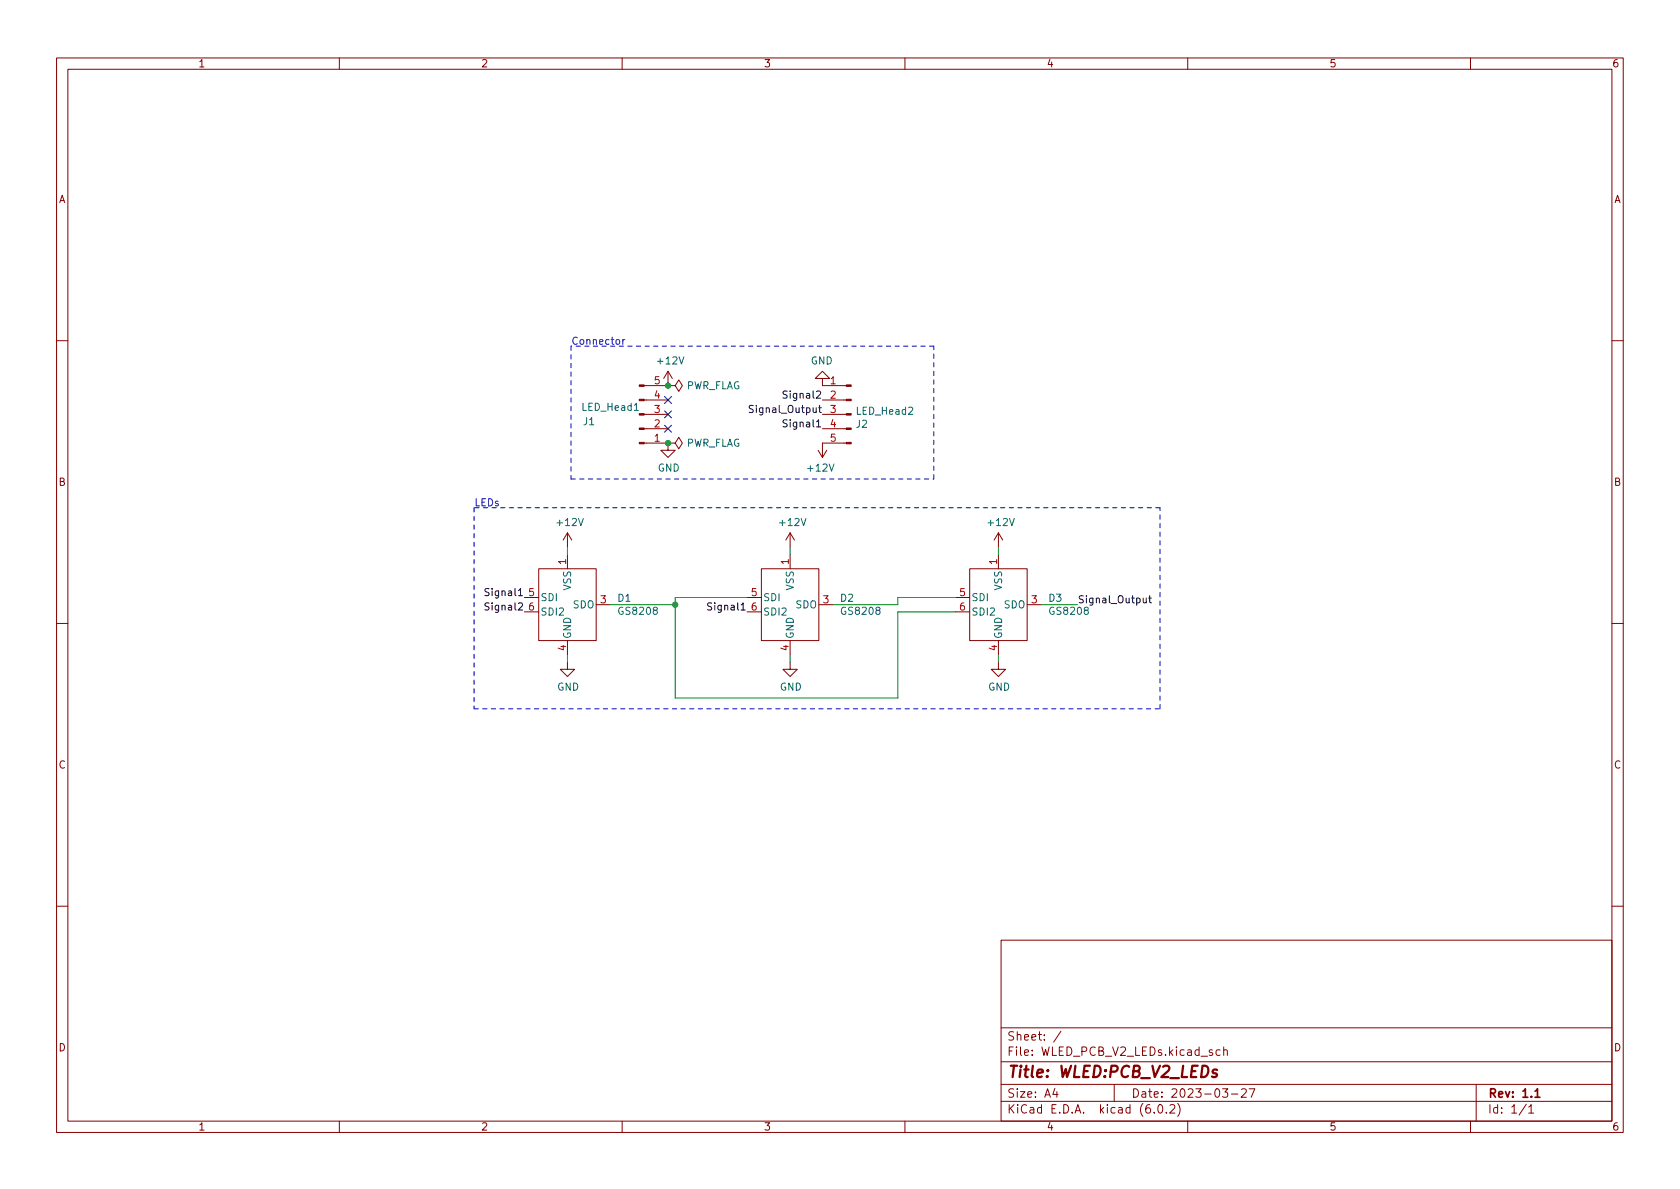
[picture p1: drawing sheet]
<svg xmlns="http://www.w3.org/2000/svg" width="297mm" height="210mm" viewBox="0 0 297 210" stroke-linecap="round" stroke-linejoin="round" font-family="sans-serif">
<g fill="none" stroke="#840000" stroke-width=".18">
<path d="M10 10.2h277v190.1h-277zM12 12.2h273v186.1h-273zM60 10.2v2M110 10.2v2M160 10.2v2M210 10.2v2M260 10.2v2M10 60.2h2M113.9 68.2h4.2M113.9 70.7h4.2M113.9 73.3h4.2M113.9 75.8h4.2"/>
<path d="M113.9 78.4h4.2M118.1 78.4h1.3l.6-1.1 .6 1.1-.6 1-.6-1M118.1 78.4h.1M118.1 68.2h1.3l.6-1 .6 1-.6 1-.6-1M118.1 68.2h.1M118.1 78.4v1.2h1.3l-1.3 1.3-1.3-1.3h1.3M118.1 65.7l-.8 1.2M118.1 65.7v2.5M118.1 65.7l.8 1.2M144.7 79.6l.7 1.3M145.4 66.9h1.3l-1.3-1.2-1.3 1.2h1.3v1.3h4.2M145.4 70.7h4.2"/>
<path d="M145.4 73.3h4.2M145.4 75.8h4.2M146.2 79.6l-.8 1.3M149.6 78.4h-4.2v2.5M285 60.2h2M100.3 94.2l-.7 1.3M100.3 94.2v2.6M100.3 98v2.6M100.3 94.2l.8 1.3M139.7 94.2l-.8 1.3M139.7 94.2v2.6M139.7 98v2.6"/>
<path d="M139.7 94.2l.8 1.3M176.5 94.2v2.6M176.5 98v2.6M176.5 94.2l-.7 1.3M176.5 94.2l.8 1.3M10 110.2h2M92.7 105.7h2.5M92.7 108.2h2.5M95.2 100.6h10.2v12.7h-10.2zM100.3 117.1v1.3h1.3l-1.3 1.2-1.2-1.2h1.2M100.3 113.3v2.5M105.4 106.9h2.5"/>
<path d="M132.1 105.7h2.5M132.1 108.2h2.5M134.6 100.6h10.2v12.7h-10.2zM139.7 117.1v1.3h1.3l-1.3 1.2-1.3-1.2h1.3M139.7 113.3v2.5M144.8 106.9h2.5M168.9 105.7h2.5M168.9 108.2h2.5M171.4 100.6h10.2v12.7h-10.2zM176.5 117.1v1.3h1.3l-1.3 1.2-1.2-1.2h1.2M176.5 113.3v2.5M181.6 106.9h2.5"/>
<path d="M285 110.2h2M10 160.2h2M177 166.3h108v32h-108zM285 160.2h2M60 198.3v2M110 198.3v2M160 198.3v2M177 194.8h108M177 191.8h108M177 187.8h108M177 181.8h108M186.5 192.5l-.4 1h1"/>
<path d="M186.9 193v1M187.6 182.4l-1.3 1.9M197 191.8v3M204.1 196.7v.1M204.9 195.4l.2-.1a.81 .81 0 0 1 .6 .7 .81 .81 0 0 1-.3 .8h-.2a.81 .81 0 0 1-.6-.6 .81 .81 0 0 1 .3-.8zM206.2 196.7v.1M206.9 195.5l.5-.2 .2 .2 .1 .3-.9 1h.9M208.2 195.1a1.72 1.72 0 0 1 0 2.3M210 198.3v2M215.7 185.7l-.4-.1-.3 .3v.4l.1 .3h.6M216.1 192.5h1l-.5 .6 .4 .1v.7l-.2 .1h-.4l-.3-.1M216.4 185.8l.2-.2 .3 .1 .1 .9"/>
<path d="M216.4 185.1v1.5M217.7 193.5h1.2M219.5 192.7l.6-.2 .2 .2 .1 .3-1 1h1M220.9 192.5h1l-.7 1.5M260 198.3v2M261 191.8v6.5M269.9 195.3l-1.3 1.9M270.3 195.8l.4-.5v1.5M270.3 196.8h.9"/>
</g>
<path d="M271.4 193l.4-.5v1.5M271.4 194h.9" fill="none" stroke="#840000" stroke-width=".3"/>
<path d="M215.2 189.2a.49 .49 0 0 0-.8 .3l.1 .2 .6 .2 .1 .2-.2 .3-.2 .1-.5-.1" fill="none" stroke="#840000" stroke-width=".4"/>
<g fill="#840000" stroke="#840000" stroke-width=".18">
<path d="M113 68.1h.9v.2h-.9z"/>
<path d="M113 70.6h.9v.3h-.9z"/>
<path d="M113 73.1h.9v.3h-.9z"/>
<path d="M113 75.7h.9v.2h-.9z"/>
<path d="M113 78.2h.9v.3h-.9z"/>
<path d="M149.6 78.2h.9v.3h-.9z"/>
<path d="M149.6 75.7h.9v.2h-.9z"/>
<path d="M149.6 73.1h.9v.3h-.9z"/>
<path d="M149.6 70.6h.9v.3h-.9z"/>
<path d="M149.6 68.1h.9v.2h-.9z"/>
</g>
<path d="M133.2 71.7h-.5l-.2 .2 .1 .3 .5 .3v.3l-.2 .2-.4-.1M139.2 69.2l-.5-.1-.3 .3 .2 .3 .5 .2v.4l-.2 .1h-.5M139.2 74.3l-.5-.1-.3 .3 .2 .3 .5 .2v.4l-.2 .1-.5-.1M144.7 72.1h.5M144.9 71.7v1.1l.3 .2M86.5 106.7l-.5-.1-.3 .2 .2 .4 .5 .2v.4l-.2 .1-.5-.1M86.5 104.1h-.5l-.3 .2 .2 .3 .5 .3v.3l-.2 .1h-.5M125.8 106.7l-.4-.1-.3 .2 .1 .4 .6 .2v.4l-.2 .1-.5-.1M202.1 105.8l.1 .7 .3 .1 .2-.1M202.7 105.8v.8M203.1 105.8h.5M203.3 105.3v1.1l.3 .2" fill="none" stroke="#0f0f0f" stroke-width=".18"/>
<path d="M110.1 60v.9M110.5 60l-.4 .3" fill="none" stroke="#0000c2" stroke-width=".18"/>
<path d="M101 61.2v23.5M165.1 61.2h-64.1M83.8 89.8v35.5M101 84.7h64.1M165.1 84.7v-23.5M205.1 89.8h-121.3M83.8 125.3h121.3M205.1 125.3v-35.5" fill="none" stroke="#0000c2" stroke-width=".18" stroke-dasharray=".8 .8"/>
<path d="M100.3 96.8v1.2M139.7 96.8v1.2M176.5 96.8v1.2M100.3 115.8v1.3M107.9 106.9h11.5M132.1 105.7h-12.7v17.7h39.3v-15.2h10.2M139.7 115.8v1.3M168.9 105.7h-10.2v1.2h-11.4M176.5 115.8v1.3M184.1 106.9h6.4" fill="none" stroke="#009600" stroke-width=".18"/>
<path d="M117.5 75.2l1.2 1.2M117.5 70.1l1.2 1.2M117.5 72.7l1.2 1.2M118.7 75.2l-1.2 1.2M118.7 70.1l-1.2 1.2M118.7 72.7l-1.2 1.2" fill="none" stroke="#000084" stroke-width=".18"/>
<g fill="#009600" stroke="#009600" stroke-width=".18">
<circle cx="118.1" cy="68.2" r=".46"/>
<circle cx="118.1" cy="78.4" r=".46"/>
<circle cx="119.4" cy="106.9" r=".46"/>
</g>
<text font-size="2.8" fill="#840000" x="178" y="190.6">Title: WLED:PCB_V2_LEDs</text>
<g font-size="2.1" fill="#840000">
<text x="178" y="184">Sheet: /</text>
<text x="178" y="186.7">File: WLED_PCB_V2_LEDs.kicad_sch</text>
<text x="178" y="196.9">KiCad E.D.A. kicad (6.0.2)</text>
<text x="178" y="194.1">Size: A4</text>
<text x="200" y="194.1">Date: 2023-03-27</text>
<text x="263" y="194.1">Rev: 1.1</text>
<text x="263" y="196.9">Id: 1/1</text>
</g>
<g font-size="1.8" fill="#840000">
<text x="35" y="11.9">1</text>
<text x="85" y="11.9">2</text>
<text x="135" y="11.9">3</text>
<text x="185" y="11.9">4</text>
<text x="235" y="11.9">5</text>
<text x="285" y="11.9">6</text>
<text x="10.3" y="35.9">A</text>
<text x="285.3" y="35.9">A</text>
<text x="10.3" y="85.9">B</text>
<text x="285.3" y="85.9">B</text>
<text x="10.3" y="135.9">C</text>
<text x="285.3" y="135.9">C</text>
<text x="10.3" y="185.9">D</text>
<text x="285.3" y="185.9">D</text>
<text x="35" y="199.9">1</text>
<text x="85" y="199.9">2</text>
<text x="135" y="199.9">3</text>
<text x="185" y="199.9">4</text>
<text x="235" y="199.9">5</text>
<text x="285" y="199.9">6</text>
</g>
<g font-size="1.8" fill="#0000c2">
<text x="101" y="60.9">Connector</text>
<text x="83.8" y="89.5">LEDs</text>
</g>
<g font-size="1.8" fill="#006464">
<text x="116.4" y="64.4">+12V</text>
<text x="143.3" y="64.4">GND</text>
<text x="121.2" y="68.8">PWR_FLAG</text>
<text x="103" y="72.6">LED_Head1</text>
<text x="103.2" y="75.2">J1</text>
<text x="151.4" y="75.6">J2</text>
<text x="151.5" y="73.3">LED_Head2</text>
<text x="116.3" y="83.4">GND</text>
<text x="121.2" y="79">PWR_FLAG</text>
<text x="142.9" y="83.4">+12V</text>
<text x="98.6" y="93">+12V</text>
<text x="138" y="93">+12V</text>
<text x="174.8" y="93">+12V</text>
<text x="95.5" y="106.3">SDI</text>
<text x="101" y="104.4" transform="rotate(-90 101 104.4)">VSS</text>
<text x="101.3" y="107.6">SDO</text>
<text x="109.3" y="106.4">D1</text>
<text x="134.9" y="106.3">SDI</text>
<text x="140.3" y="104.4" transform="rotate(-90 140.3 104.4)">VSS</text>
<text x="140.7" y="107.6">SDO</text>
<text x="148.6" y="106.4">D2</text>
<text x="171.7" y="106.3">SDI</text>
<text x="177.2" y="104.4" transform="rotate(-90 177.2 104.4)">VSS</text>
<text x="177.5" y="107.6">SDO</text>
<text x="185.5" y="106.4">D3</text>
<text x="95.5" y="108.8">SDI2</text>
<text x="101" y="113" transform="rotate(-90 101 113)">GND</text>
<text x="109.6" y="108.7">GS8208</text>
<text x="134.9" y="108.8">SDI2</text>
<text x="140.3" y="113" transform="rotate(-90 140.3 113)">GND</text>
<text x="148.9" y="108.7">GS8208</text>
<text x="171.7" y="108.8">SDI2</text>
<text x="177.2" y="113" transform="rotate(-90 177.2 113)">GND</text>
<text x="185.8" y="108.7">GS8208</text>
<text x="98.5" y="122.1">GND</text>
<text x="137.9" y="122.1">GND</text>
<text x="174.7" y="122.1">GND</text>
</g>
<g font-size="1.8" fill="#a90000">
<text x="115.7" y="70.5">4</text>
<text x="115.7" y="67.9">5</text>
<text x="146.8" y="67.9">1</text>
<text x="146.8" y="70.5">2</text>
<text x="115.7" y="75.6">2</text>
<text x="115.7" y="73">3</text>
<text x="146.8" y="73">3</text>
<text x="146.8" y="75.6">4</text>
<text x="115.7" y="78.1">1</text>
<text x="146.8" y="78.1">5</text>
<text x="100.1" y="99.8" transform="rotate(-90 100.1 99.8)">1</text>
<text x="139.4" y="99.8" transform="rotate(-90 139.4 99.8)">1</text>
<text x="176.3" y="99.8" transform="rotate(-90 176.3 99.8)">1</text>
<text x="93.5" y="105.4">5</text>
<text x="93.5" y="107.9">6</text>
<text x="106.2" y="106.7">3</text>
<text x="132.9" y="105.4">5</text>
<text x="132.9" y="107.9">6</text>
<text x="145.6" y="106.7">3</text>
<text x="169.7" y="105.4">5</text>
<text x="169.7" y="107.9">6</text>
<text x="182.4" y="106.7">3</text>
<text x="100.1" y="115" transform="rotate(-90 100.1 115)">4</text>
<text x="139.4" y="115" transform="rotate(-90 139.4 115)">4</text>
<text x="176.3" y="115" transform="rotate(-90 176.3 115)">4</text>
</g>
<g font-size="1.8" fill="#0f0f0f">
<text x="139.1" y="70.5">Signal2</text>
<text x="133.3" y="73">Signal_Output</text>
<text x="139.1" y="75.6">Signal1</text>
<text x="86.4" y="107.9">Signal2</text>
<text x="86.4" y="105.4">Signal1</text>
<text x="125.8" y="107.9">Signal1</text>
<text x="190.5" y="106.7">Signal_Output</text>
</g>
</svg>
